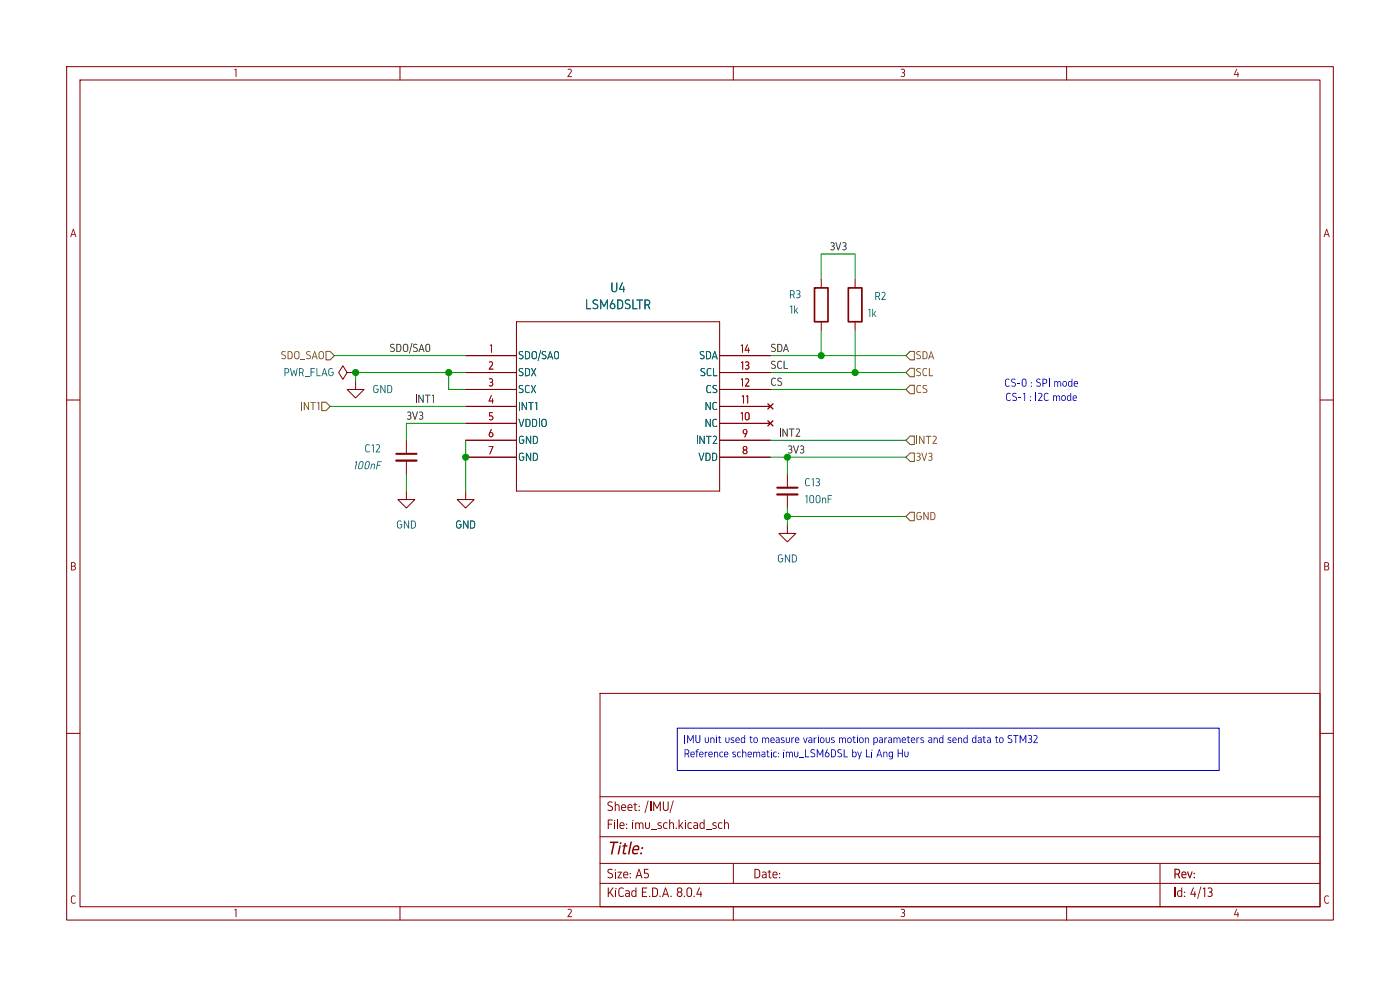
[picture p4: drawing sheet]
<svg xmlns="http://www.w3.org/2000/svg" width="297mm" height="210mm" viewBox="0 0 297 210" stroke-linecap="round" stroke-linejoin="round" font-family="sans-serif">
<g fill="none" stroke="#840000" stroke-width=".22">
<path d="M14.1 14.1h268.8v181.1h-268.8zM17 17h263v175.3h-263zM84.9 14.1v2.9M155.6 14.1v2.9M226.3 14.1v2.9M174.2 59.3v1.8M181.4 59.3v1.8M73.6 79l-.9-1.4-.9 1.4 .9 1.5 .9-1.5h1.8M75.4 79h.1M98.8 75.4h10.8M98.8 79h10.8M109.6 68.3h43.1v35.9h-43.1z"/>
<path d="M152.7 75.4h10.7M152.7 79h10.7M174.2 68.3v1.7M181.4 68.3v1.7M14.1 84.9h2.9M75.4 80.8v1.8h1.8l-1.8 1.8-1.8-1.8h1.8M86.2 93.4v2.9M86.2 97.7v2.9M98.8 89.8h10.8M98.8 86.2h10.8M98.8 82.6h10.8M98.8 93.4h10.8"/>
<path d="M98.8 97h10.8M152.7 89.8h10.7M152.7 86.2h10.7M152.7 82.6h10.7M152.7 93.4h10.7M152.7 97h10.7M162.9 89.3l1.1 1M162.9 85.7l1.1 1.1M164 89.3l-1.1 1M164 85.7l-1.1 1.1M280 84.9h2.9M86.2 104.2v1.8h1.8l-1.8 1.8-1.8-1.8h1.8"/>
<path d="M98.8 104.2v1.8h1.8l-1.8 1.8-1.8-1.8h1.8M167 111.4v1.8h1.8l-1.8 1.7-1.8-1.7h1.8M167 100.6v2.9M167 104.9v2.9M14.1 155.6h2.9M127.3 147.1h152.7v45.2h-152.7zM280 155.6h2.9M127.3 177.5h152.7M127.3 169h152.7M84.9 192.3v2.9M127.3 187.4h152.7M127.3 183.2h152.7"/>
<path d="M155.6 192.3v2.9M155.6 183.2v4.2M226.3 192.3v2.9M246.1 183.2v9.1"/>
</g>
<path d="M172.8 61.1h2.9v7.2h-2.9zM180 61.1h2.8v7.2h-2.8z" fill="none" stroke="#840000" stroke-width=".36"/>
<path d="M84.1 97.7h4.3M164.9 104.9h4.3" fill="none" stroke="#840000" stroke-width=".47"/>
<path d="M84.1 96.3h4.3M164.9 103.5h4.3" fill="none" stroke="#840000" stroke-width=".43"/>
<path d="M193.1 78.1h.9v1.8h-.9l-.9-.9zM193.1 74.5h.9v1.8h-.9l-.9-.9zM68.3 85.3h.8l.9 .9-.9 .9h-.8zM193.1 92.5h.9v1.8h-.9l-.9-.9zM193.1 96.1h.9v1.8h-.9l-.9-.9zM193.1 81.7h.9v1.8h-.9l-.9-.9zM193.1 108.7h.9v1.8h-.9l-.9-.9z" fill="none" stroke="#725600" stroke-width=".22"/>
<path d="M143.7 154.5h114.9v8.9h-114.9z" fill="none" stroke="#0000c2" stroke-width=".22"/>
<g fill="none" stroke="#009600" stroke-width=".22">
<path d="M174.2 59.3v-5.4h7.2v5.4M70.9 75.4h27.9M95.2 79v3.6h3.6M98.8 79h-23.4v1.8M163.4 75.4h28.8M163.4 79h28.8M174.2 70v5.4M181.4 70v9M70 86.2h28.8M98.8 93.4v10.8M98.8 89.8h-12.6v3.6M163.4 97h28.8"/>
<path d="M163.4 93.4h28.8M163.4 82.6h28.8M167 97v3.6M86.2 100.6v3.6M167 107.8v3.6M167 109.6h25.2"/>
</g>
<g fill="#009600" stroke="#009600" stroke-width=".22">
<circle cx="174.2" cy="75.4" r=".65"/>
<circle cx="98.8" cy="97" r=".65"/>
<circle cx="167" cy="109.6" r=".65"/>
<circle cx="95.2" cy="79" r=".65"/>
<circle cx="75.4" cy="79" r=".65"/>
<circle cx="167" cy="97" r=".65"/>
<circle cx="181.4" cy="79" r=".65"/>
</g>
<text font-size="3.9" fill="#840000" x="128.7" y="182.2">Title:</text>
<g font-size="3" fill="#006464">
<text x="129.5" y="62.7">U4</text>
<text x="124.1" y="66.3">LSM6DSLTR</text>
</g>
<g font-size="3" fill="#840000">
<text x="128.7" y="172.8">Sheet:/IMU/</text>
<text x="128.7" y="176.6">File:imu_sch.kicad_sch</text>
<text x="128.7" y="191">KiCadE.D.A.8.0.4</text>
<text x="128.7" y="187">Size:A5</text>
<text x="159.8" y="187">Date:</text>
<text x="248.9" y="187">Rev:</text>
<text x="248.9" y="191">Id:4/13</text>
</g>
<g font-size="2.6" fill="#840000">
<text x="49.5" y="17">1</text>
<text x="120.2" y="17">2</text>
<text x="190.9" y="17">3</text>
<text x="261.6" y="17">4</text>
<text x="14.9" y="50.9">A</text>
<text x="280.7" y="50.9">A</text>
<text x="14.9" y="121.6">B</text>
<text x="280.8" y="121.6">B</text>
<text x="14.9" y="192.3">C</text>
<text x="49.5" y="195.2">1</text>
<text x="120.2" y="195.2">2</text>
<text x="190.9" y="195.2">3</text>
<text x="261.6" y="195.2">4</text>
<text x="280.8" y="192.3">C</text>
</g>
<g font-size="2.5" fill="#0f0f0f">
<text x="176" y="53.4">3V3</text>
<text x="82.6" y="74.9">SDO/SA0</text>
<text x="163.4" y="74.9">SDA</text>
<text x="163.4" y="82.1">CS</text>
<text x="163.4" y="78.5">SCL</text>
<text x="86.2" y="89.3">3V3</text>
<text x="88" y="85.7">INT1</text>
<text x="165.2" y="92.9">INT2</text>
<text x="167" y="96.5">3V3</text>
</g>
<g font-size="2.5" fill="#006464">
<text x="167.4" y="63.9">R3</text>
<text x="185.5" y="64.2">R2</text>
<text x="167.4" y="67.1">1k</text>
<text x="184" y="67.8">1k</text>
<text x="109.9" y="76.8">SDO/SA0</text>
<text x="148.3" y="76.8">SDA</text>
<text x="60.2" y="80.4">PWR_FLAG</text>
<text x="79" y="84">GND</text>
<text x="109.9" y="80.4">SDX</text>
<text x="109.9" y="84">SCX</text>
<text x="148.5" y="80.4">SCL</text>
<text x="149.7" y="84">CS</text>
<text x="109.9" y="87.6">INT1</text>
<text x="149.5" y="87.6">NC</text>
<text x="109.9" y="91.2">VDDIO</text>
<text x="109.9" y="94.8">GND</text>
<text x="147.6" y="94.8">INT2</text>
<text x="149.5" y="91.2">NC</text>
<text x="74.8" y="100.2">100nF</text>
<text x="77.3" y="96.6">C12</text>
<text x="109.9" y="98.4">GND</text>
<text x="148.1" y="98.4">VDD</text>
<text x="170.6" y="107.4">100nF</text>
<text x="170.6" y="103.8">C13</text>
<text x="84" y="112.7">GND</text>
<text x="96.6" y="112.7">GND</text>
<text x="164.9" y="119.9">GND</text>
</g>
<g font-size="2.5" fill="#725600">
<text x="59.6" y="76.8">SDO_SAO</text>
<text x="194.2" y="76.8">SDA</text>
<text x="194.2" y="80.4">SCL</text>
<text x="194.2" y="84">CS</text>
<text x="63.7" y="87.6">INT1</text>
<text x="194.2" y="94.8">INT2</text>
<text x="194.2" y="98.4">3V3</text>
<text x="194.2" y="110.9">GND</text>
</g>
<g font-size="2.5" fill="#a90000">
<text x="103.7" y="75.1">1</text>
<text x="156.9" y="75.1">14</text>
<text x="103.5" y="78.7">2</text>
<text x="103.6" y="82.3">3</text>
<text x="157" y="82.3">12</text>
<text x="157" y="78.7">13</text>
<text x="103.5" y="85.9">4</text>
<text x="103.6" y="89.4">5</text>
<text x="156.9" y="89.4">10</text>
<text x="157.1" y="85.9">11</text>
<text x="103.5" y="93">6</text>
<text x="157.4" y="93">9</text>
<text x="103.5" y="96.6">7</text>
<text x="157.4" y="96.6">8</text>
</g>
<g font-size="2.5" fill="#0000c2">
<text x="213" y="82.6">CS-0: SPImode</text>
<text x="213.3" y="85.7">CS-1: I2Cmode</text>
<text x="145" y="158.6">IMUunitusedto measurevariousmotionparametersandsenddatato STM32</text>
<text x="145" y="161.6">Reference</text>
<text x="155.2" y="161.6">schematic:</text>
<text x="166.1" y="161.6">imu_LSM6DSL</text>
<text x="180.6" y="161.6">byLiAngHu</text>
</g>
</svg>
